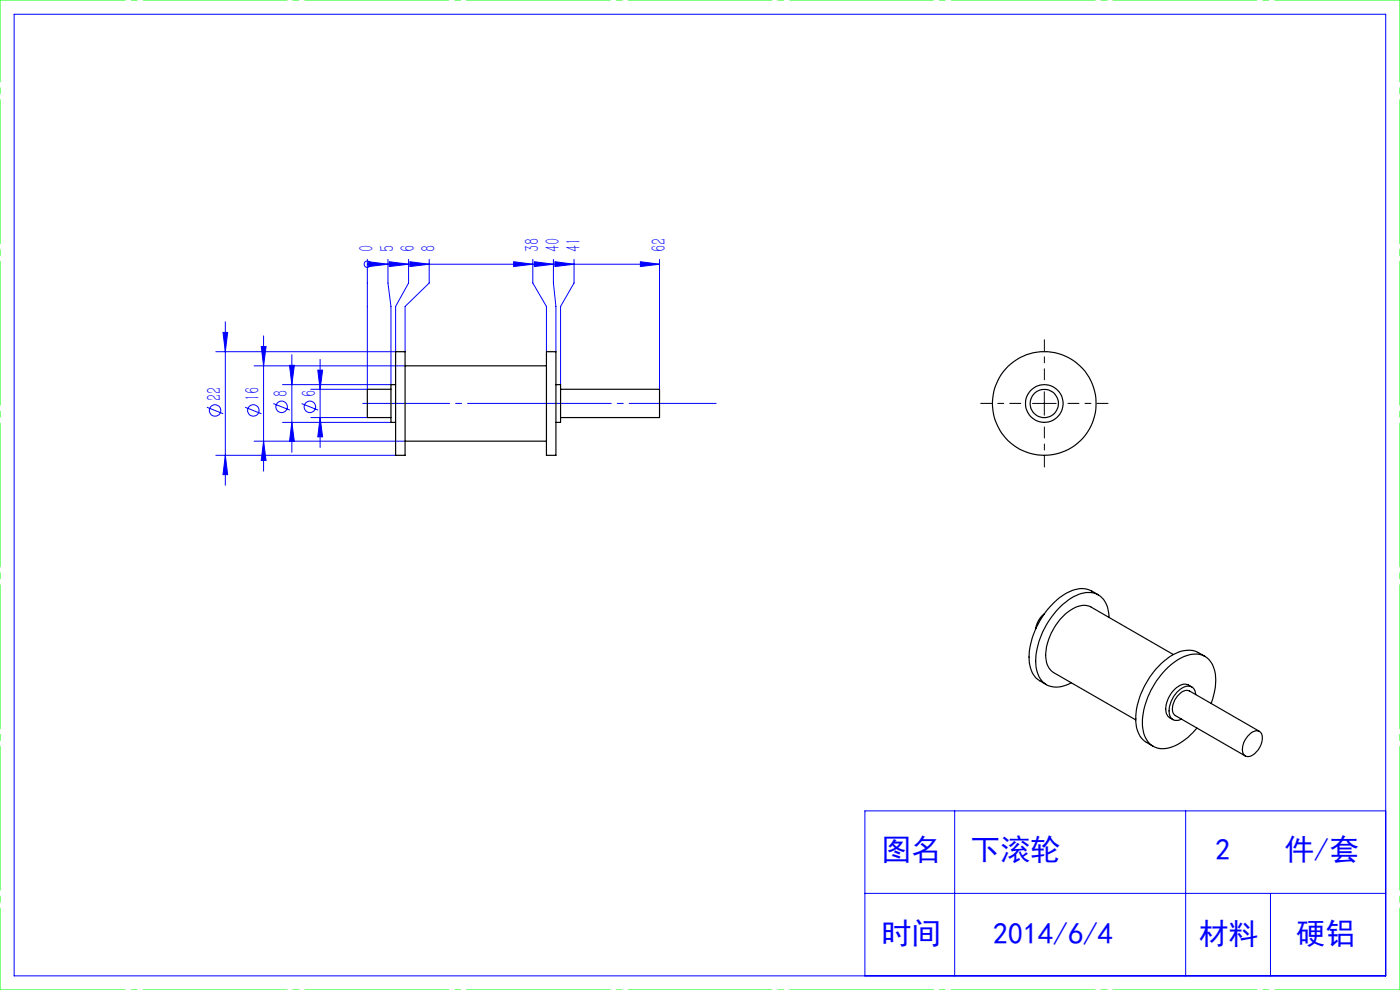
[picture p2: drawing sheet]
<svg xmlns="http://www.w3.org/2000/svg" width="297mm" height="210mm" viewBox="0 0 297 210" stroke-linecap="round" stroke-linejoin="round" font-family="sans-serif">
<g fill="none" stroke="#00f" stroke-width=".21">
<path d="M3 3h291v204h-291zM77.9 56h.1M77.9 55v27.6h-12M77.9 56h62M78.2 55.5l4.1 .5-4.1 .5zM82.3 55v5l.6 5v16.6h-23M82.6 55.5l4.1 .5-4.1 .5zM86.7 55v5l-2.8 5v9.6h-38.1M87 55.5l4.1 .5-4.1 .5zM91.1 55v5l-5.2 5v9.6M109 55.5l4 .5-4 .5zM113 55v5l2.9 5v9.6"/>
<path d="M113.3 55.5l4.1 .5-4.1 .5zM117.4 55v5l.5 5v9.6M117.7 55.5l4.1 .5-4.1 .5zM121.8 55v5l-2.9 5v16.6M135.9 55.5l4 .5-4 .5zM139.9 55v27.6M47.3 70.5h1l-.5 4.1zM47.8 68.3v34.6M53.9 77.6h32M55.4 73.5h1l-.5 4.1zM55.9 71.3v28.6M61.4 77.5h1l-.5 4.1z"/>
<path d="M61.9 75.2v20.7M67.4 78.5h1l-.5 4.1zM67.9 76.2v18.7M43.9 86.4l3.4 1.4M45.8 96.6h38.1M47.8 96.6l.5 4.1h-1zM52 86.4l3.5 1.4M53.9 93.6h32M55.9 93.6l.5 4.1h-1zM58 85.6l3.5 1.4M59.9 89.6h23M61.9 89.6l.5 4.1h-1z"/>
<path d="M64 85.6l3.5 1.4M65.9 88.6h12M67.9 88.6l.5 4.1h-1zM202.5 172v35M251.5 172v35M294 172h-110.5v35M183.5 189.5h110.5M269.5 189.5v17.5"/>
<circle cx="77.9" cy="56" r=".68"/>
<circle cx="45.6" cy="87.1" r="1.21"/>
<circle cx="53.7" cy="87.1" r="1.2"/>
<circle cx="59.7" cy="86.3" r="1.21"/>
<circle cx="65.7" cy="86.3" r="1.21"/>
</g>
<path d="M216.6 85.6h-8.5M221.6 80.6v-8.5M221.6 90.6v8.5M226.6 85.6h8.5" fill="none" stroke="#000" stroke-width=".21" stroke-dasharray="30.5 1.3 1.3 1.3" stroke-dashoffset="28.1"/>
<path d="M219 85.6h5M221.5 83.1v5" fill="none" stroke="#000" stroke-width=".21"/>
<path d="M76.9 85.6h75" fill="none" stroke="#00f" stroke-width=".21" stroke-dasharray="30.5 1.3 1.3 1.3" stroke-dashoffset="12"/>
<path d="M0 0h297M0 210h297" fill="none" stroke="#0f0" stroke-width=".21" stroke-dasharray="30.5 1.3 1.3 1.3" stroke-dashoffset="3.9"/>
<path d="M0 210v-210M297 210v-210" fill="none" stroke="#0f0" stroke-width=".21" stroke-dasharray="30.5 1.3 1.3 1.3" stroke-dashoffset="13.1"/>
<g fill="#00f">
<path d="M78.2 55.5l4.1 .5-4.1 .5zM82.6 55.5l4.1 .5-4.1 .5zM87 55.5l4.1 .5-4.1 .5zM109 55.5l4 .5-4 .5zM113.3 55.5l4.1 .5-4.1 .5zM117.7 55.5l4.1 .5-4.1 .5zM135.9 55.5l4 .5-4 .5z"/>
<path d="M67.9 88.6l.5 4.1h-1zM67.4 78.5h1l-.5 4.1zM61.9 89.6l.5 4.1h-1zM61.4 77.5h1l-.5 4.1zM47.8 96.6l.5 4.1h-1zM47.3 70.5h1l-.5 4.1z"/>
<path d="M55.4 73.5h1l-.5 4.1zM55.9 93.6l.5 4.1h-1z"/>
</g>
<g fill="none" stroke="#000" stroke-width=".25">
<path d="M83.9 74.6h2v22h-2zM85.9 77.6h30M115.9 74.6h2v22h-2zM82.9 82.6h-5v6h5M83.9 81.6h-1v8h1M85.9 93.6h30M117.9 81.6h1v8h-1M118.9 82.6h21v6h-21M221.6 130.2a4.9 4.9 0 0 0-1.9 3.2M233 126.2l-1.4-.8a5.6 5.6 0 0 0-5.8 .7 17.1 17.1 0 0 0-7.5 13.9 5.1 5.1 0 0 0 2.3 4.4l1.4 .8M235.3 131a5.1 5.1 0 0 0-3-5.1 6.8 6.8 0 0 0-6.1 1.8 16.7 16.7 0 0 0-6.4 13.7 4.5 4.5 0 0 0 3.8 4.3 6.4 6.4 0 0 0 3.7-.9M248.9 138.8l-17.4-10a4.5 4.5 0 0 0-4.9 1 12.1 12.1 0 0 0-4.7 10.2 3.6 3.6 0 0 0 1.6 2.7l17.4 10"/>
<path d="M255.6 139.2l-1.4-.8a5.8 5.8 0 0 0-5.8 .7 17.3 17.3 0 0 0-7.5 14 5.3 5.3 0 0 0 2.3 4.4l1.4 .8M252.8 145.7a2.3 2.3 0 0 0-3.2 .1 5.7 5.7 0 0 0-2.1 5.6l.3 .5 1 .7M253.6 147.3a1.72 1.72 0 0 0-1-1.7 1.72 1.72 0 0 0-1.9 .4 5.7 5.7 0 0 0-2.5 5.8 1.58 1.58 0 0 0 2.4 .7M256.9 149.2a11 11 0 0 0 .3-8.2 4.2 4.2 0 0 0-5.7-1.8 16.1 16.1 0 0 0-8.5 10 9.7 9.7 0 0 0 .3 7.7 4.2 4.2 0 0 0 5.5 1.5 13.3 13.3 0 0 0 5.1-4M264.9 155.9a1.62 1.62 0 0 1 2.7-.3 4 4 0 0 1-2.9 4.9 1.6 1.6 0 0 1-1.1-2.2l.6-1.5zM267.2 155.1l-14.9-8.5a2.35 2.35 0 0 0-2.7 1.3 3.1 3.1 0 0 0-.4 3.8l15 8.7"/>
<circle cx="221.5" cy="85.6" r="2.98"/>
<circle cx="221.5" cy="85.6" r="11"/>
<circle cx="221.5" cy="85.6" r="4"/>
</g>
<g font-size="6.3" fill="#00f">
<text x="187" y="182.5">图名</text>
<text x="205.9" y="182.5">下滚轮</text>
<text x="257.8" y="182.5">2</text>
<text x="272.5" y="182.5">件/套</text>
<text x="187" y="200.3">时间</text>
<text x="210.7" y="200.3">2014/6/4</text>
<text x="254.3" y="200.3">材料</text>
<text x="274.9" y="200.3">硬铝</text>
</g>
<g font-size="4.4" fill="#00f">
<text x="79.2" y="53.5" transform="rotate(-90 79.2 53.5)">0</text>
<text x="83.6" y="53.5" transform="rotate(-90 83.6 53.5)">5</text>
<text x="88" y="53.5" transform="rotate(-90 88 53.5)">6</text>
<text x="92.4" y="53.5" transform="rotate(-90 92.4 53.5)">8</text>
<text x="114.4" y="53.5" transform="rotate(-90 114.4 53.5)">38</text>
<text x="118.7" y="53.5" transform="rotate(-90 118.7 53.5)">40</text>
<text x="123.1" y="53.5" transform="rotate(-90 123.1 53.5)">41</text>
<text x="141.2" y="53.5" transform="rotate(-90 141.2 53.5)">62</text>
<text x="46.9" y="85.1" transform="rotate(-90 46.9 85.1)">22</text>
<text x="55.1" y="85" transform="rotate(-90 55.1 85)">16</text>
<text x="61.1" y="84.3" transform="rotate(-90 61.1 84.3)">8</text>
<text x="67.1" y="84.3" transform="rotate(-90 67.1 84.3)">6</text>
</g>
</svg>
